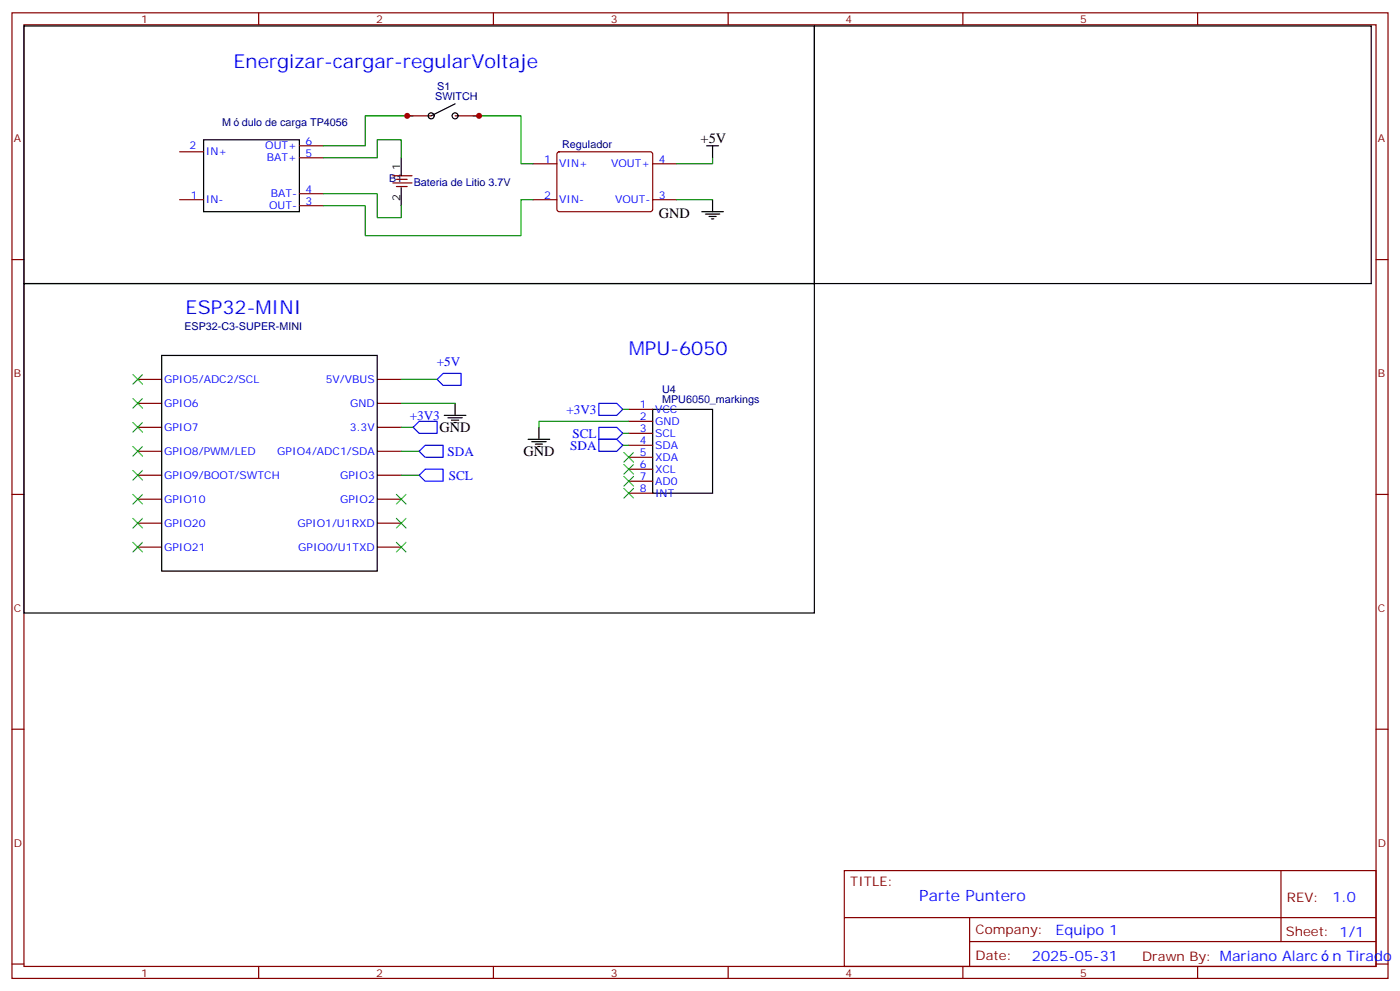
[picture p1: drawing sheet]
<svg xmlns="http://www.w3.org/2000/svg" width="412mm" height="292mm" viewBox="0 0 412 292" stroke-linecap="round" stroke-linejoin="round" font-family="sans-serif">
<g fill="none" stroke="#870000" stroke-width=".35">
<path d="M3.5 3.8h405.4v284.3h-405.4zM7.1 7.3h398.2v277.3h-398.2zM76.2 3.8v3.5M145.3 3.8v3.5M214.5 3.8v3.5M283.6 3.8v3.5M352.8 3.8v3.5M119.9 34.1h7.1M134.1 34.1h7M52.9 58.8h7.1M52.9 44.7h7.1M88.2 57h7"/>
<path d="M88.2 46.5h7M88.2 42.9h7M115.7 51.8h5.7M115.7 53.9h5.7M116.8 52.8h3.1M116.8 54.9h3.1M157 58.8h7M157 48.2h7M164.3 44.9l.4-.2 27.1 .1 .5 .6-.1 16.5-.6 .4h-27.1l-.5-.7v-16.2zM192.3 58.8h7M192.3 48.2h7M3.5 76.4h3.6"/>
<path d="M88.2 60.6h7M405.3 76.4h3.6M40.6 111.7h7M40.6 118.8h7M111.1 111.7h7.1M111.1 118.8h7.1M40.6 125.8h7M40.6 132.9h7M40.6 139.9h7M111.1 125.8h7.1M111.1 132.9h7.1M111.1 139.9h7.1"/>
<path d="M185.2 120.5h7.1M185.2 124.1h7.1M185.2 127.6h7.1M185.2 131.1h7.1M185.2 134.7h7.1M185.2 138.2h7.1M3.5 145.6h3.6M40.6 147h7M40.6 154.1h7M111.1 147h7.1M111.1 154.1h7.1M185.2 141.7h7.1"/>
<path d="M185.2 145.2h7.1M405.3 145.6h3.6M40.6 161.1h7M111.1 161.1h7.1M3.5 214.7h3.6M405.3 214.7h3.6M248.7 256.4h156.6v28.2h-156.6zM377.3 256.4v20.9M248.7 270.2h156.5M285.6 277.3h119.6M285.6 270.2v14.1M3.5 283.9h3.6"/>
<path d="M76.2 284.6v3.5M145.3 284.6v3.5M214.5 284.6v3.5M283.6 284.6v3.5M352.8 284.6v3.5M405.3 283.9h3.6"/>
</g>
<g fill="none" stroke="#000" stroke-width=".35">
<path d="M7.1 7.7h232.8v75.8h-232.8zM239.9 7.7h164v75.8h-164zM134.1 30.6l-7.1 3.5M60 41.2h28.2v21.1h-28.2zM118.2 46.5v5.3M118.2 55.3v5.3M208.1 42.9h3.6M209.9 42.9v3.6M209.9 58.8v3.5M206.7 62.3h6.4M207.8 63h4.2M208.8 63.7h2.2"/>
<path d="M209.5 64.5h.8M7.1 83.5h232.8v97h-232.8zM47.6 104.7h63.5v63.5h-63.5zM134.1 118.8v3.5M130.9 122.3h6.3M131.9 123h4.3M133 123.7h2.1M133.7 124.4h.7M155.6 129.4h6.3M156.6 130.1h4.3M157.7 130.8h2.1M158.4 131.5h.7"/>
<path d="M158.7 125.8v3.6M192.3 120.5h17.6v24.7h-17.6z"/>
<circle cx="127" cy="34.1" r=".88"/>
<circle cx="134.1" cy="34.1" r=".88"/>
</g>
<g fill="none" stroke="#008700" stroke-width=".35">
<path d="M121.7 34.1h-14.1v8.8h-12.4M139.3 34.1h14.2v14.1h3.5M95.2 46.5h15.9v-5.3h7.1v5.3M95.2 57h15.9v7.1h7.1v-3.5M157 58.8h-3.5v10.6h-45.9v-8.8h-12.4M199.3 58.8h10.6M209.9 46.5v1.7h-10.6M118.2 111.7h10.6M118.2 118.8h15.9M118.2 139.9h5.3M118.2 132.9h5.3M118.2 125.8h3.5"/>
<path d="M183.4 127.6h1.8M183.4 131.1h1.8M183.4 120.5h1.8M185.2 124.1h-26.5v1.7"/>
</g>
<path d="M130.5 110h5.3v3.5h-5.3l-1.7-1.8zM176.4 118.8h5.3l1.7 1.7-1.7 1.8h-5.3zM123.5 124.1h5.3v3.5h-5.3l-1.8-1.8zM125.2 138.2h5.3v3.5h-5.3l-1.7-1.8zM125.2 131.1h5.3v3.6h-5.3l-1.7-1.8zM176.4 125.8h5.3l1.7 1.8-1.7 1.8h-5.3zM176.4 129.4h5.3l1.7 1.7-1.7 1.8h-5.3z" fill="none" stroke="#00f" stroke-width=".35"/>
<g fill="none" stroke="#3c3" stroke-width=".35">
<path d="M39.2 117.4l2.8 2.8M39.2 110.3l2.8 2.8M42 117.4l-2.8 2.8M42 110.3l-2.8 2.8M39.2 138.5l2.8 2.9M39.2 131.5l2.8 2.8M39.2 124.4l2.8 2.8M42 138.5l-2.8 2.9M42 131.5l-2.8 2.8M42 124.4l-2.8 2.8M183.8 136.8l2.8 2.8M183.8 133.2l2.8 2.9"/>
<path d="M186.6 136.8l-2.8 2.8M186.6 133.2l-2.8 2.9M39.2 159.7l2.8 2.8M39.2 152.6l2.8 2.9M39.2 145.6l2.8 2.8M42 159.7l-2.8 2.8M42 152.6l-2.8 2.9M42 145.6l-2.8 2.8M116.8 145.6l2.8 2.8M116.8 152.6l2.8 2.9M116.8 159.7l2.8 2.8M119.6 145.6l-2.8 2.8"/>
<path d="M119.6 152.6l-2.8 2.9M119.6 159.7l-2.8 2.8M183.8 143.8l2.8 2.8M183.8 140.3l2.8 2.8M186.6 143.8l-2.8 2.8M186.6 140.3l-2.8 2.8"/>
</g>
<g fill="#c00">
<circle cx="141.1" cy="34.1" r=".88"/>
<circle cx="119.9" cy="34.1" r=".88"/>
</g>
<g font-size="5.6" fill="#00f">
<text x="68.8" y="20">Energizar-cargar-regularVoltaje</text>
<text x="54.7" y="92.3">ESP32-MINI</text>
<text x="185.2" y="104.7">MPU-6050</text>
</g>
<text font-size="4.6" fill="#00f" x="270.8" y="265.4">Parte Puntero</text>
<g font-size="4.2">
<text x="206.4" y="42.2">+5V</text>
<text x="194" y="64.1">GND</text>
<text x="129.5" y="127.3">GND</text>
<text x="154.2" y="134.3">GND</text>
</g>
<g font-size="4.2" fill="#00f">
<text x="392.5" y="265.6">1.0</text>
<text x="310.9" y="275.2">Equipo 1</text>
<text x="304" y="283">2025-05-31</text>
<text x="392.5" y="282.9">n Tirado</text>
</g>
<g font-size="3.9" fill="#00f">
<text x="128.7" y="107.7">+5V</text>
<text x="120.7" y="123.6">+3V3</text>
<text x="166.8" y="121.8">+3V3</text>
<text x="168.6" y="128.9">SCL</text>
<text x="131.9" y="134.1">SDA</text>
<text x="168" y="132.4">SDA</text>
<text x="132.2" y="141.2">SCL</text>
</g>
<g font-size="3.9" fill="#800">
<text x="250.5" y="260.9">TITLE:</text>
<text x="379.1" y="265.6">REV:</text>
<text x="287.4" y="275.1">Company:</text>
<text x="378.7" y="275.8">Sheet: 1/1</text>
<text x="287.4" y="282.8">Date:</text>
<text x="336.4" y="282.9">Drawn By: Mariano Alarc</text>
</g>
<g font-size="3.2" fill="#800">
<text x="41.6" y="6.8">1</text>
<text x="110.8" y="6.8">2</text>
<text x="179.9" y="6.8">3</text>
<text x="249.1" y="6.8">4</text>
<text x="318.2" y="6.8">5</text>
<text x="4.1" y="41.9">A</text>
<text x="405.9" y="41.9">A</text>
<text x="4.1" y="111">B</text>
<text x="405.9" y="111">B</text>
<text x="4.1" y="180.2">C</text>
<text x="405.9" y="180.2">C</text>
<text x="4.1" y="249.3">D</text>
<text x="405.9" y="249.3">D</text>
<text x="41.6" y="287.6">1</text>
<text x="110.8" y="287.6">2</text>
<text x="179.9" y="287.6">3</text>
<text x="249.1" y="287.6">4</text>
<text x="318.2" y="287.6">5</text>
</g>
<g font-size="3.2" fill="#000080">
<text x="128.2" y="29.5">SWITCH</text>
<text x="128.8" y="26.5">S1</text>
<text x="65.4" y="37.1">M</text>
<text x="71.2" y="37.1">dulo de carga TP4056</text>
<text x="165.6" y="43.6">Regulador</text>
<text x="114.7" y="53.5">B1</text>
<text x="121.9" y="54.9">Bateria de Litio 3.7V</text>
<text x="54.3" y="97.1">ESP32-C3-SUPER-MINI</text>
<text x="195" y="118.8">MPU6050_markings</text>
<text x="195" y="115.7">U4</text>
</g>
<g font-size="3.2" fill="#00f">
<text x="55.8" y="44">2</text>
<text x="60.7" y="45.8">IN+</text>
<text x="78.1" y="44">OUT+</text>
<text x="78.6" y="47.5">BAT+</text>
<text x="90" y="46.1">5</text>
<text x="90" y="42.6">6</text>
<text x="160.3" y="47.9">1</text>
<text x="194" y="47.9">4</text>
<text x="164.7" y="49.3">VIN+</text>
<text x="180" y="49.3">VOUT+</text>
<text x="56.2" y="58.5">1</text>
<text x="60.7" y="59.9">IN-</text>
<text x="79.7" y="58.1">BAT-</text>
<text x="90" y="56.7">4</text>
<text x="160.3" y="58.5">2</text>
<text x="164.7" y="59.9">VIN-</text>
<text x="181.2" y="59.9">VOUT-</text>
<text x="194" y="58.5">3</text>
<text x="79.3" y="61.6">OUT-</text>
<text x="90" y="60.2">3</text>
<text x="48.3" y="112.8">GPIO5/ADC2/SCL</text>
<text x="96" y="112.8">5V/VBUS</text>
<text x="48.3" y="119.8">GPIO6</text>
<text x="103.1" y="119.8">GND</text>
<text x="188.5" y="120.2">1</text>
<text x="188.5" y="123.7">2</text>
<text x="193" y="121.6">VCC</text>
<text x="193" y="125.1">GND</text>
<text x="48.3" y="126.9">GPIO7</text>
<text x="103.1" y="126.9">3.3V</text>
<text x="188.5" y="127.2">3</text>
<text x="188.5" y="130.8">4</text>
<text x="193" y="128.7">SCL</text>
<text x="48.3" y="133.9">GPIO8/PWM/LED</text>
<text x="81.7" y="133.9">GPIO4/ADC1/SDA</text>
<text x="188.5" y="134.3">5</text>
<text x="188.5" y="137.8">6</text>
<text x="193" y="132.2">SDA</text>
<text x="193" y="135.7">XDA</text>
<text x="48.3" y="141">GPIO9/BOOT/SWTCH</text>
<text x="100.2" y="141">GPIO3</text>
<text x="188.5" y="141.4">7</text>
<text x="193" y="139.2">XCL</text>
<text x="193" y="142.8">AD0</text>
<text x="48.3" y="148.1">GPIO10</text>
<text x="100.2" y="148.1">GPIO2</text>
<text x="188.5" y="144.9">8</text>
<text x="193" y="146.3">INT</text>
<text x="48.3" y="155.1">GPIO20</text>
<text x="87.6" y="155.1">GPIO1/U1RXD</text>
<text x="48.3" y="162.2">GPIO21</text>
<text x="87.8" y="162.2">GPIO0/U1TXD</text>
</g>
<g font-size="3.2">
<text x="117.8" y="50" transform="rotate(-90 117.8 50)">1</text>
<text x="117.8" y="59.1" transform="rotate(-90 117.8 59.1)">2</text>
</g>
</svg>
